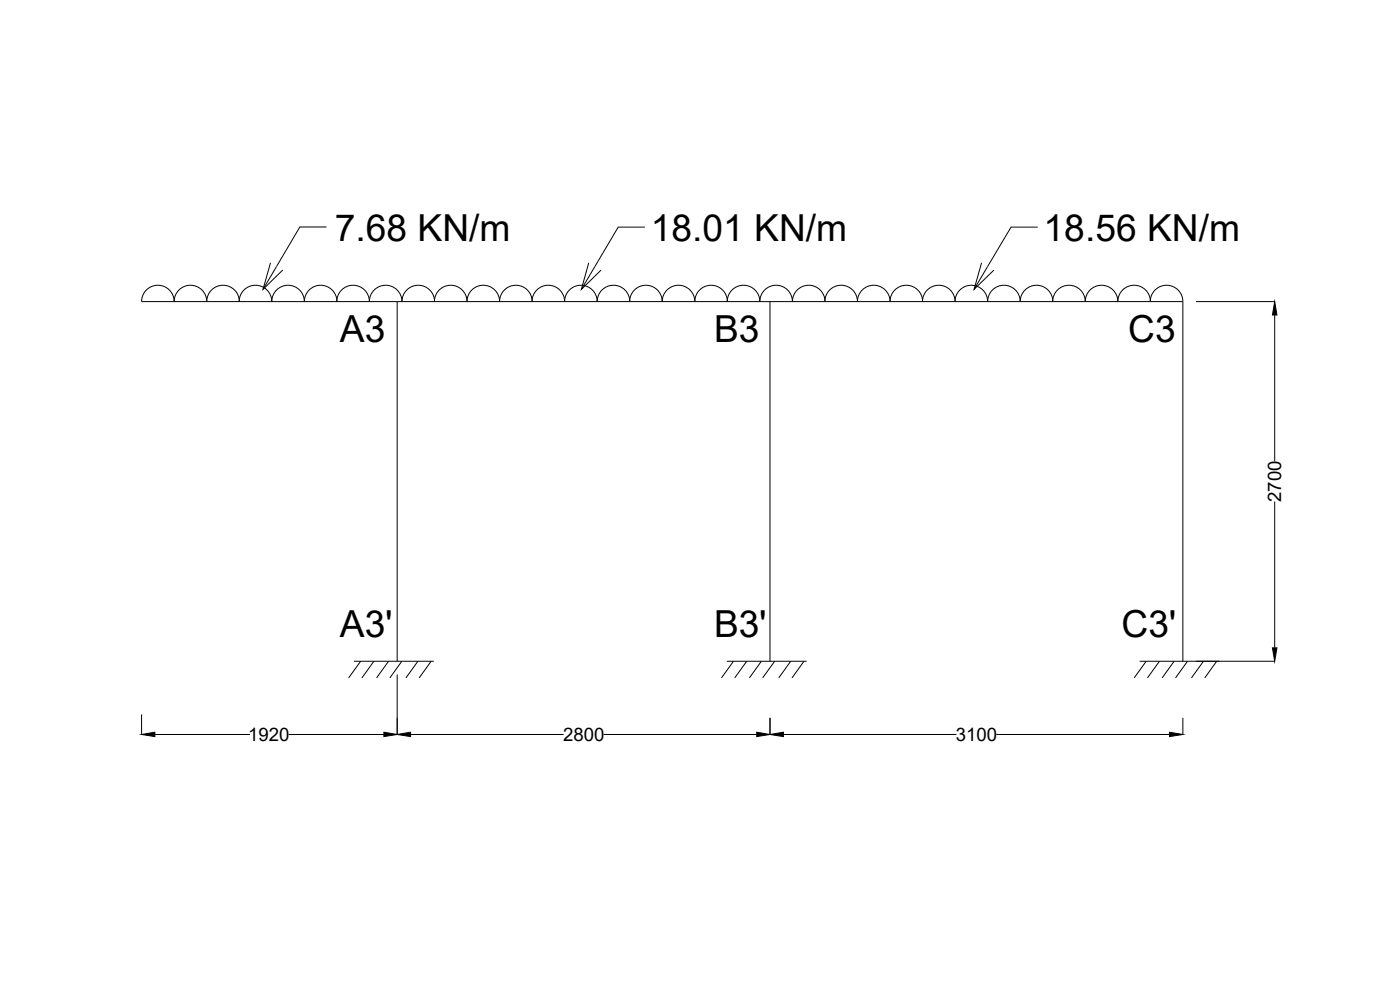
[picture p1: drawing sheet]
<svg xmlns="http://www.w3.org/2000/svg" width="420mm" height="297mm" viewBox="0 0 420 297" stroke-linecap="round" stroke-linejoin="round" font-family="sans-serif">
<!-- layer: 0 -->
<g fill="none" stroke="#000" stroke-width=".3">
<path d="M81.2 78.9l-2.3 7.9 6-5.8M98 68.1h-8l-11.1 18.7M176.7 78.9l-2.2 7.9 5.9-5.7M193.5 68.1h-8l-11 18.7M294.6 78.9l-2.3 7.9 6-5.7M311.4 68.1h-8l-11.1 18.7M101.1 90.5a4.9 4.9 0 0 1 4.9-4.9 4.9 4.9 0 0 1 4.9 4.9 4.9 4.9 0 0 1 4.8-4.9 4.9 4.9 0 0 1 4.9 4.9 4.9 4.9 0 0 1 4.9-4.9 4.9 4.9 0 0 1 4.9 4.9 4.9 4.9 0 0 1 4.9-4.9 4.9 4.9 0 0 1 4.9 4.9 4.9 4.9 0 0 1 4.8-4.9 4.9 4.9 0 0 1 4.9 4.9 4.9 4.9 0 0 1 4.9-4.9 4.9 4.9 0 0 1 4.9 4.9M101.1 90.5a4.9 4.9 0 0 0-4.9-4.9 4.9 4.9 0 0 0-4.9 4.9 4.9 4.9 0 0 0-4.8-4.9 4.9 4.9 0 0 0-4.9 4.9 4.9 4.9 0 0 0-4.9-4.9 4.9 4.9 0 0 0-4.9 4.9 4.9 4.9 0 0 0-4.9-4.9 4.9 4.9 0 0 0-4.9 4.9 4.9 4.9 0 0 0-4.8-4.9 4.9 4.9 0 0 0-4.9 4.9 4.9 4.9 0 0 0-4.9-4.9 4.9 4.9 0 0 0-4.9 4.9h312.5M119.2 90.5v107.9M159.7 90.5a4.9 4.9 0 0 1 4.9-4.9 4.9 4.9 0 0 1 4.8 4.9 4.9 4.9 0 0 1 4.9-4.9 4.9 4.9 0 0 1 4.9 4.9 4.9 4.9 0 0 1 4.9-4.9 4.9 4.9 0 0 1 4.9 4.9 4.9 4.9 0 0 1 4.9-4.9 4.9 4.9 0 0 1 4.8 4.9 4.9 4.9 0 0 1 4.9-4.9 4.9 4.9 0 0 1 4.9 4.9 4.9 4.9 0 0 1 4.9-4.9 4.9 4.9 0 0 1 4.9 4.9M218.3 90.5a4.9 4.9 0 0 1 4.8-4.9 4.9 4.9 0 0 1 4.9 4.9 4.9 4.9 0 0 1 4.9-4.9 4.9 4.9 0 0 1 4.9 4.9 4.9 4.9 0 0 1 4.9-4.9 4.9 4.9 0 0 1 4.9 4.9M231.1 90.5v107.9"/>
<path d="M247.6 90.5a4.9 4.9 0 0 1 4.8-4.9 4.9 4.9 0 0 1 4.9 4.9 4.9 4.9 0 0 1 4.9-4.9 4.9 4.9 0 0 1 4.9 4.9 4.9 4.9 0 0 1 4.9-4.9 4.9 4.9 0 0 1 4.9 4.9 4.9 4.9 0 0 1 4.9-4.9 4.9 4.9 0 0 1 4.8 4.9 4.9 4.9 0 0 1 4.9-4.9 4.9 4.9 0 0 1 4.9 4.9 4.9 4.9 0 0 1 4.9-4.9 4.9 4.9 0 0 1 4.9 4.9 4.9 4.9 0 0 1 4.9-4.9 4.9 4.9 0 0 1 4.9 4.9 4.9 4.9 0 0 1 4.8-4.9 4.9 4.9 0 0 1 4.9 4.9 4.9 4.9 0 0 1 4.9-4.9 4.9 4.9 0 0 1 4.9 4.9 4.9 4.9 0 0 1 4.9-4.9 4.9 4.9 0 0 1 4.9 4.9M345.2 90.5a4.9 4.9 0 0 1 4.9-4.9 4.9 4.9 0 0 1 4.9 4.9M355 90.5v107.9M359 90.5h23.6M382.6 94.5v43.9M382.6 150.5v43.9M106.2 198.4h24M108.2 198.4l-3.6 5M112.2 198.4l-3.6 5M116.6 198.4l-3.6 5M120.6 198.4l-3.6 5M125.4 198.4l-3.6 5"/>
<path d="M129.4 198.4l-3.6 5M218.1 198.4h24M220.1 198.4l-3.6 5M224.1 198.4l-3.6 5M228.5 198.4l-3.6 5M232.5 198.4l-3.6 5M237.3 198.4l-3.6 5M241.3 198.4l-3.6 5M342 198.4h40.6M344 198.4l-3.6 5M348 198.4l-3.6 5M352.4 198.4l-3.6 5"/>
<path d="M356.4 198.4l-3.6 5M361.2 198.4l-3.6 5M365.2 198.4l-3.6 5M42.5 214.4v6M119.2 202.4v18M231.1 215.4v5M355 215.4v5M46.5 220.4h28.5M86.6 220.4h28.6M123.2 220.4h45.9M181.2 220.4h45.9M235.1 220.4h51.9"/>
<path d="M299 220.4h52"/>
</g>
<path d="M382.6 90.5l.6 4h-1.3zM381.9 194.4h1.3l-.6 4zM42.5 220.4l4-.7v1.3zM115.2 219.7l4 .7-4 .6zM119.2 220.4l4-.7v1.3zM227.1 219.7l4 .7-4 .6zM231.1 220.4l4-.7v1.3zM351 219.7l4 .7-4 .6z" fill="#000" stroke="#000" stroke-width=".3"/>
<g font-size="11.2">
<text x="100.5" y="72.2">7.68 KN/m</text>
<text x="195.3" y="72.2">18.01 KN/m</text>
<text x="313.2" y="72.2">18.56 KN/m</text>
<text x="102" y="102.7">A3</text>
<text x="214.3" y="102.7">B3</text>
<text x="338.6" y="102.7">C3</text>
<text x="102" y="191.2">A3'</text>
<text x="214.3" y="191.2">B3'</text>
<text x="336.6" y="191.2">C3'</text>
</g>
<g font-size="5.6">
<text x="384.5" y="150.6" transform="rotate(-90 384.5 150.6)">2700</text>
<text x="74.5" y="222.3">1920</text>
<text x="169" y="222.3">2800</text>
<text x="286.8" y="222.3">3100</text>
</g>
</svg>
